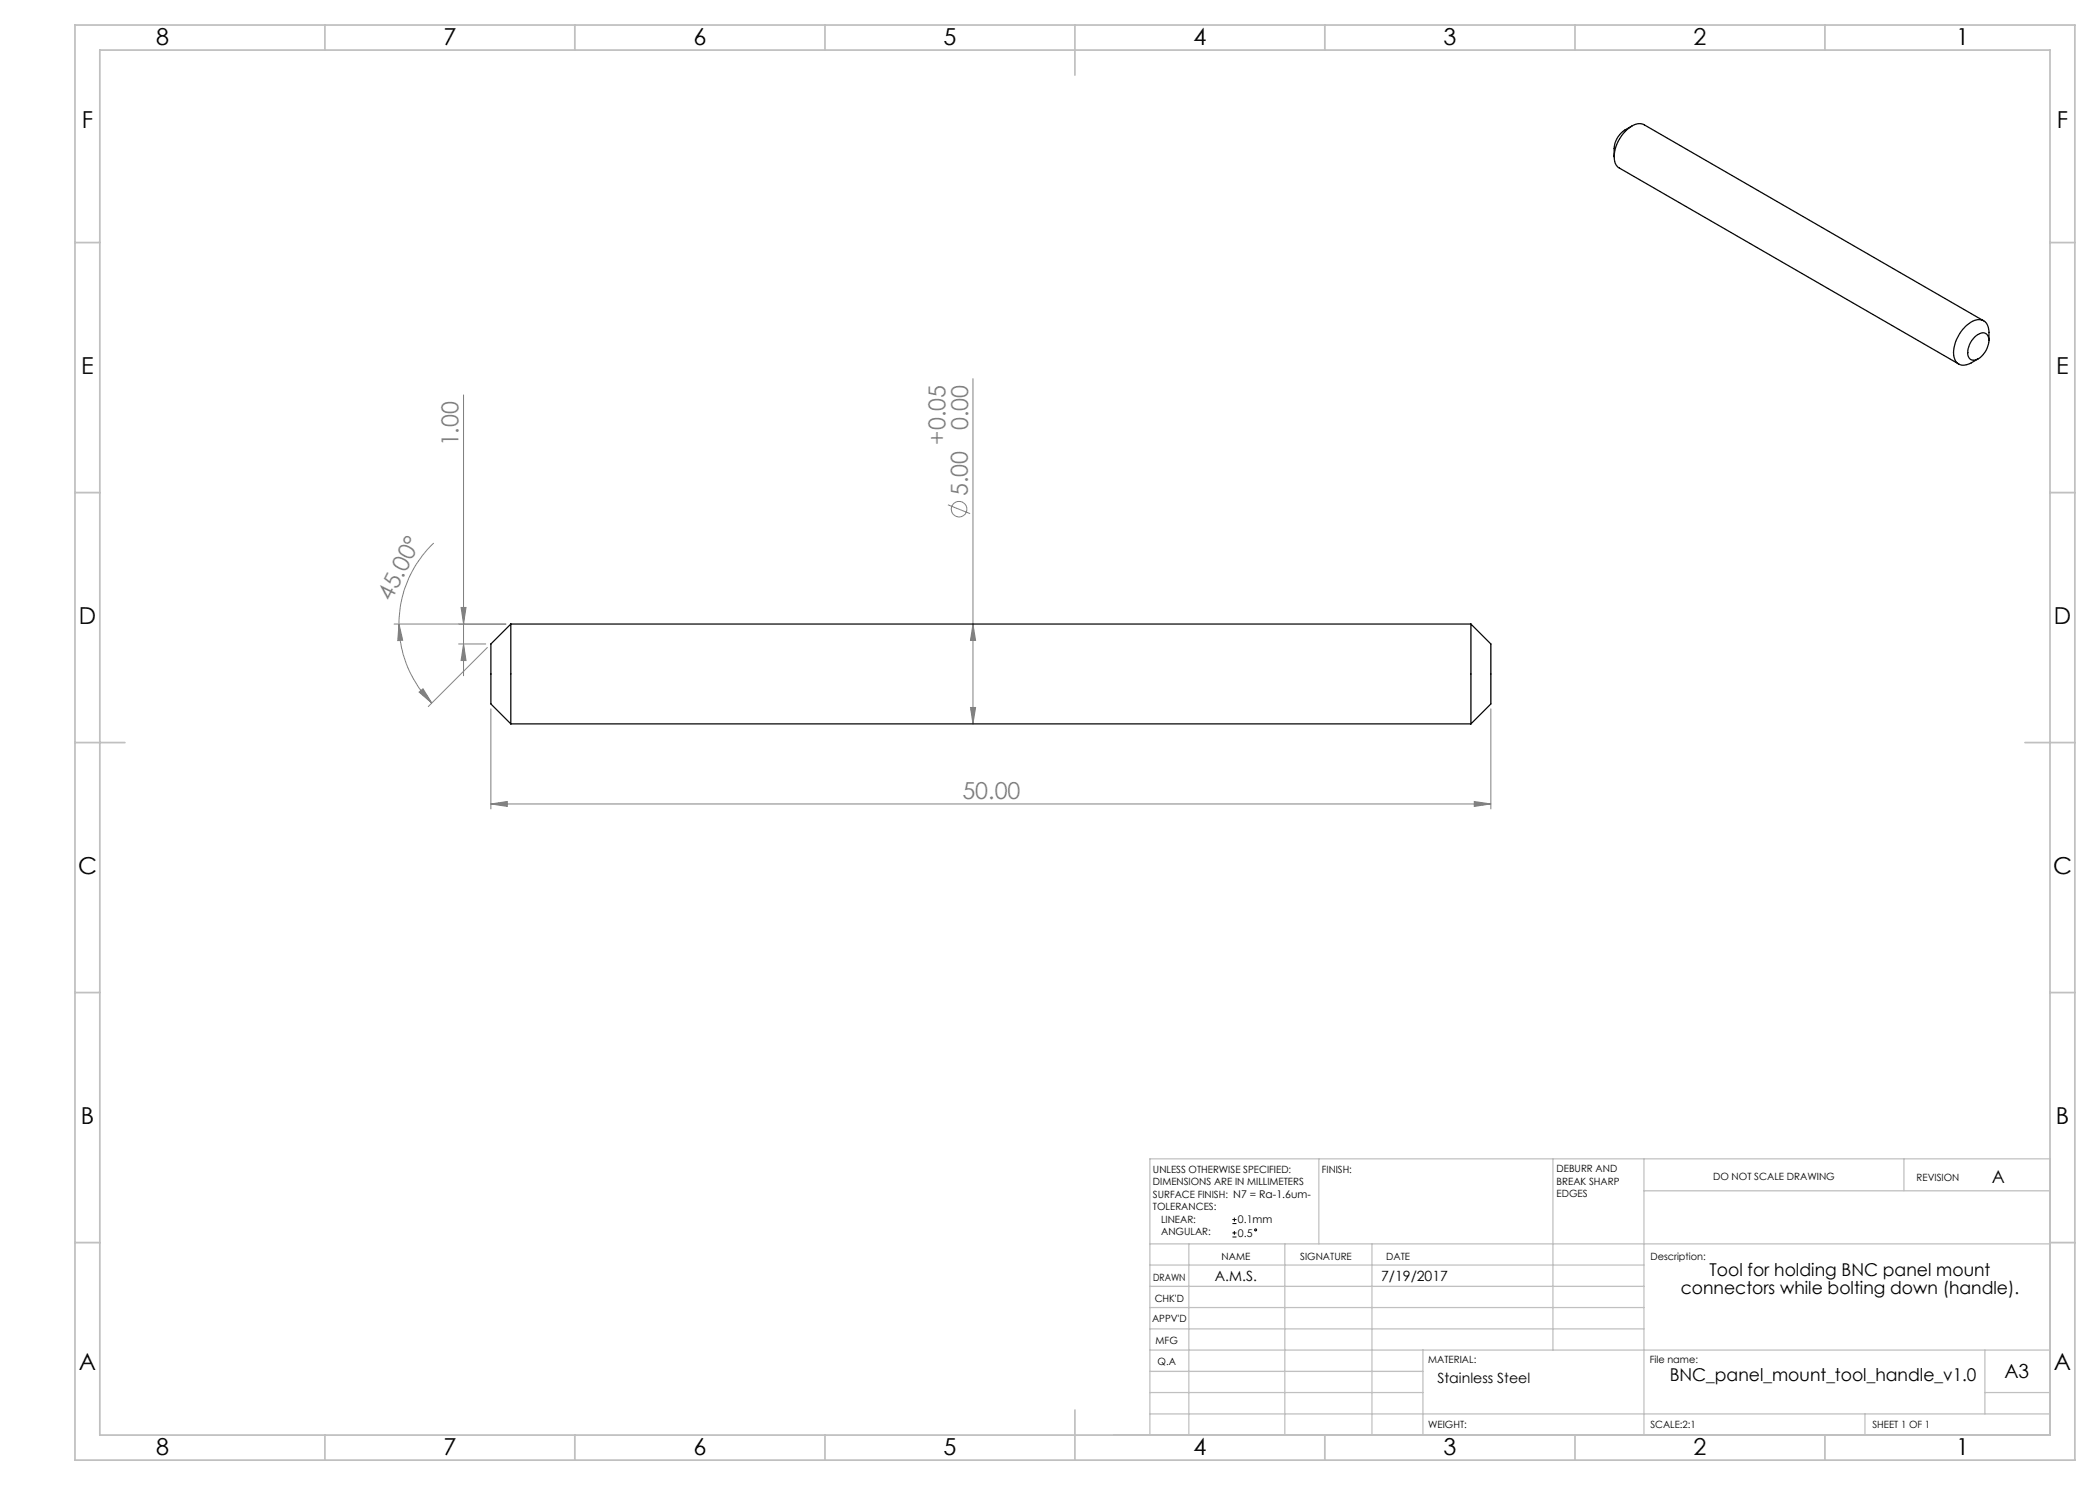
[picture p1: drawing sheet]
<svg xmlns="http://www.w3.org/2000/svg" width="420mm" height="297mm" viewBox="0 0 420 297" stroke-linecap="round" stroke-linejoin="round" font-family="sans-serif">
<g fill="none" stroke="#808080" stroke-width=".2">
<path d="M92.7 79v56.1M194.6 75.7v69.1M86.7 108.6a22.2 22.2 0 0 0-6.9 16.2M189.6 101l4.4 1.7M78.8 124.8h22.4M79.8 124.8l.7 3.3h-.9zM79.8 124.8a22.3 22.3 0 0 0 6.6 15.8M83.8 138.4l.8-.6 1.8 2.8zM91.7 128.8h5.5M92.2 121.5h1l-.5 3.3zM92.7 128.8l.5 3.3h-1zM97.5 129.5l-11.8 11.8"/>
<path d="M194.6 124.8l.5 3.3h-1zM98.2 141.8v20M194.1 141.5h1l-.5 3.3zM298.2 141.8v20M98.2 160.8l3.3-.5v1zM98.2 160.8h200M294.9 160.3l3.3 .5-3.3 .5z"/>
<circle cx="191.8" cy="101.8" r="1.56"/>
</g>
<g fill="none" stroke="#000" stroke-width=".2">
<path d="M246.5 244.7h.8M246.5 243.9h.8M246.5 247.4h.8M246.5 246.6h.8M246.9 243.5v.8M246.9 246.2v.8"/>
<circle cx="251.1" cy="246" r=".2"/>
</g>
<g fill="none" stroke="#c0c0c0" stroke-width=".25">
<path d="M263.8 231.8v17M310.6 231.8v38.2M328.8 231.8v55.2M328.8 238.2h81.2M380.8 231.8v6.4M410 231.8h-180v55.2M230 248.8h180M230 257.3h98.8M230 253h98.8M237.8 248.8v38.2M257 248.8v38.2M274.4 248.8v38.2"/>
<path d="M230 265.8h98.8M230 261.5h98.8M230 278.5h54.6M230 274.3h54.6M230 270h180M284.6 270v17M397 278.5h13M397 270v12.8M230 282.8h180M373 282.8v4.2"/>
</g>
<g fill="none" stroke="#c0c0c0" stroke-width=".35">
<path d="M15 5h400v287h-400zM20 10h390v277h-390zM65 5v5M115 5v5M165 5v5M215 5v10M265 5v5M315 5v5M365 5v5M15 48.5h5M410 48.5h5M15 98.5h5"/>
<path d="M410 98.5h5M15 148.5h10M405 148.5h10M15 198.5h5M410 198.5h5M15 248.5h5M410 248.5h5M65 287v5M115 287v5M165 287v5M215 282v10M265 287v5"/>
<path d="M315 287v5M365 287v5"/>
</g>
<g fill="#808080">
<path d="M98.2 160.8l3.3-.5v1zM294.9 160.3l3.3 .5-3.3 .5z"/>
<path d="M79.8 124.8l.7 3.3h-.9zM83.8 138.4l.8-.6 1.8 2.8z"/>
<path d="M194.6 124.8l.5 3.3h-1zM194.1 141.5h1l-.5 3.3zM92.2 121.5h1l-.5 3.3zM92.7 128.8l.5 3.3h-1z"/>
</g>
<path d="M322.8 31.3l.2 1.3 .7 .9 68.1 39.3M322.8 31.3a7.3 7.3 0 0 1 4.7-6.5h1.1l68.1 39.4M326.4 25.2l-1.5 .8a4.7 4.7 0 0 0-2.1 3.7v1.6M394.9 67.4a1.7 1.7 0 0 1 2.6-.4 3.6 3.6 0 0 1-1 4 1.95 1.95 0 0 1-2.6 .7 3.6 3.6 0 0 1 1-4.3zM397.8 68.1v-1.6a2.13 2.13 0 0 0-2.4-2.5 7.2 7.2 0 0 0-4.6 7.4 2.1 2.1 0 0 0 3.5 1.2l1.4-.8M102.2 124.8v20M102.2 124.8l-4 4v12l4 4M102.2 124.8h192M294.2 124.8v20M294.2 124.8l4 4v12l-4 4M102.2 144.8h192" fill="none" stroke="#000" stroke-width=".25"/>
<g font-size="4.7">
<text x="31.2" y="9">8</text>
<text x="88.7" y="9">7</text>
<text x="138.7" y="9">6</text>
<text x="188.7" y="9">5</text>
<text x="238.7" y="9">4</text>
<text x="288.7" y="9">3</text>
<text x="338.7" y="9">2</text>
<text x="391.2" y="9">1</text>
<text x="16.4" y="25.5">F</text>
<text x="411.4" y="25.5">F</text>
<text x="16.3" y="74.8">E</text>
<text x="411.3" y="74.8">E</text>
<text x="15.8" y="124.8">D</text>
<text x="410.8" y="124.8">D</text>
<text x="15.6" y="174.8">C</text>
<text x="410.6" y="174.8">C</text>
<text x="16.2" y="224.8">B</text>
<text x="411.2" y="224.8">B</text>
<text x="15.8" y="274">A</text>
<text x="410.8" y="274">A</text>
<text x="31.2" y="291">8</text>
<text x="88.7" y="291">7</text>
<text x="138.7" y="291">6</text>
<text x="188.7" y="291">5</text>
<text x="238.7" y="291">4</text>
<text x="288.7" y="291">3</text>
<text x="338.7" y="291">2</text>
<text x="391.2" y="291">1</text>
</g>
<g font-size="4.7" fill="#808080">
<text x="91.7" y="89.3" transform="rotate(-90 91.7 89.3)">1.00</text>
<text x="189.1" y="88.9" transform="rotate(-90 189.1 88.9)">+0.05</text>
<text x="193.6" y="86.1" transform="rotate(-90 193.6 86.1)">0.00</text>
<text x="193.5" y="99.2" transform="rotate(-90 193.5 99.2)">5.00</text>
<text x="78.3" y="120.4" transform="rotate(-63 78.3 120.4)">45.00°</text>
<text x="192.5" y="159.8">50.00</text>
</g>
<text font-size="3.9" x="400.9" y="275.5">A3</text>
<g font-size="3.5">
<text x="398.4" y="236.6">A</text>
<text x="341.9" y="255.3">Tool for holding BNC panel mount</text>
<text x="336.2" y="258.8">connectors while bolting down (handle).</text>
<text x="333.9" y="276.2">BNC_panel_mount_tool_handle_v1.0</text>
</g>
<g font-size="2.8">
<text x="243" y="256.1">A.M.S.</text>
<text x="276.2" y="256.1">7/19/2017</text>
<text x="287.5" y="276.6">Stainless Steel</text>
</g>
<g font-size="2.1">
<text x="247.6" y="244.7">0.1mm</text>
<text x="247.6" y="247.4">0.5</text>
</g>
<g font-size="2">
<text x="230.6" y="234.6">UNLESS OTHERWISE SPECIFIED:</text>
<text x="230.6" y="237.1">DIMENSIONS ARE IN MILLIMETERS</text>
<text x="230.6" y="239.6">SURFACE FINISH: N7 = Ra-1.6um-</text>
<text x="264.4" y="234.6">FINISH:</text>
<text x="311.3" y="234.5">DEBURR AND</text>
<text x="311.3" y="237">BREAK SHARP</text>
<text x="311.3" y="239.5">EDGES</text>
<text x="342.6" y="236">DO NOT SCALE DRAWING</text>
<text x="383.3" y="236.2">REVISION</text>
<text x="230.6" y="242.1">TOLERANCES:</text>
<text x="232.2" y="244.6">LINEAR:</text>
<text x="232.2" y="247.1">ANGULAR:</text>
<text x="244.3" y="252">NAME</text>
<text x="260" y="251.9">SIGNATURE</text>
<text x="277.2" y="251.9">DATE</text>
<text x="330.1" y="251.9">Description:</text>
<text x="230.6" y="256.1">DRAWN</text>
<text x="230.9" y="260.3">CHK'D</text>
<text x="230.4" y="264.4">APPV'D</text>
<text x="231.1" y="268.8">MFG</text>
<text x="231.5" y="273">Q.A</text>
<text x="285.6" y="272.5">MATERIAL:</text>
<text x="330" y="272.5">File name:</text>
<text x="285.6" y="285.5">WEIGHT:</text>
<text x="330.1" y="285.6">SCALE:2:1</text>
<text x="374.5" y="285.6">SHEET 1 OF 1</text>
</g>
</svg>
